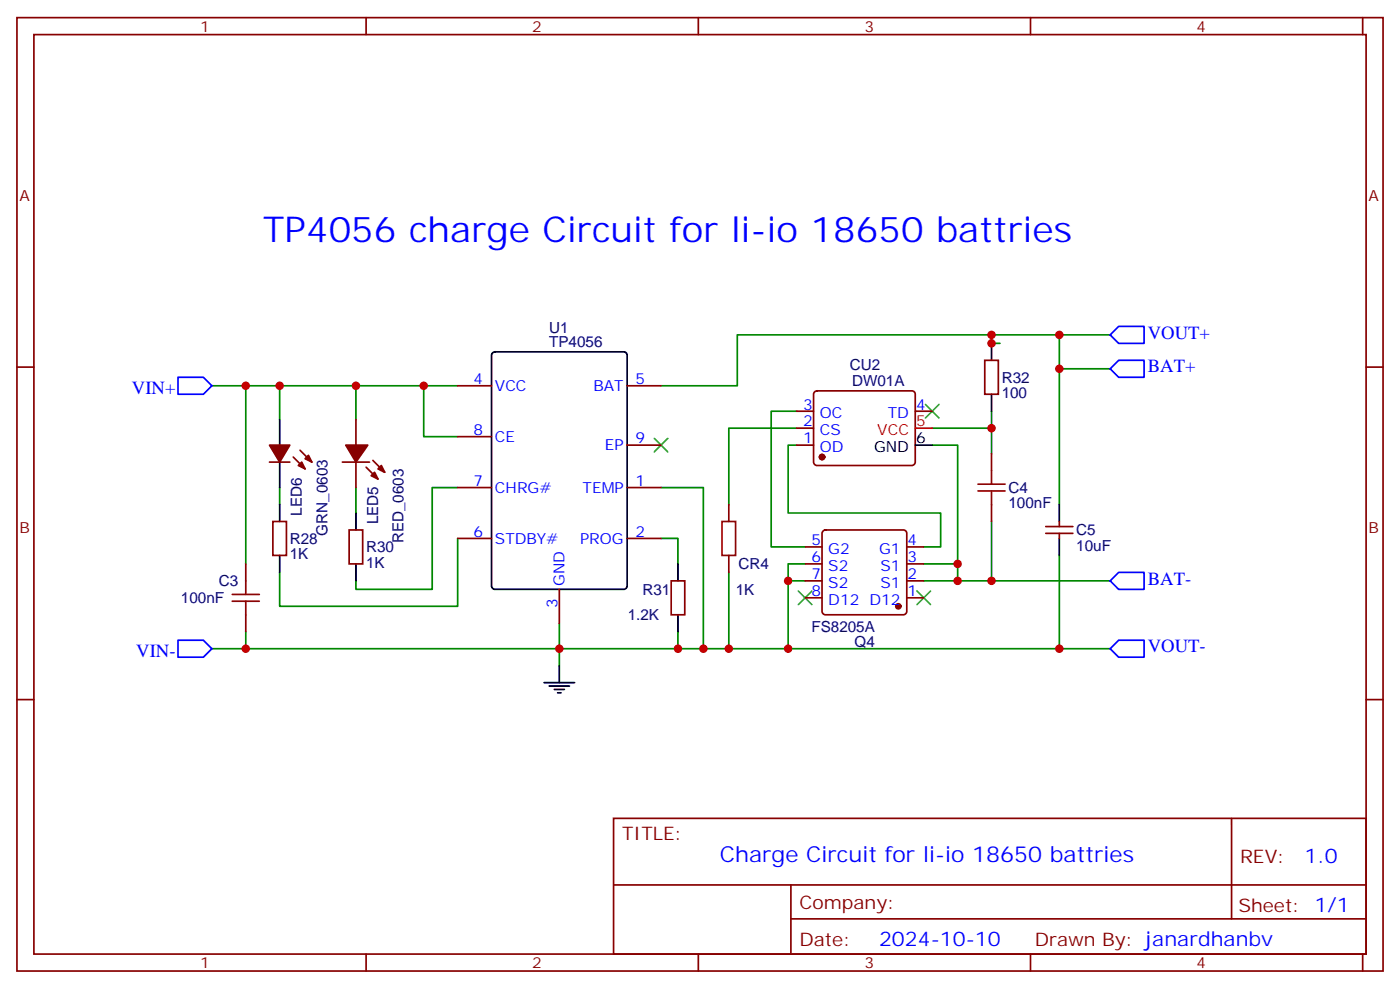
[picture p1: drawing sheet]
<svg xmlns="http://www.w3.org/2000/svg" width="291mm" height="205mm" viewBox="0 0 291 205" stroke-linecap="round" stroke-linejoin="round" font-family="sans-serif">
<g fill="none" stroke="#870000" stroke-width=".35">
<path d="M3.5 3.7h284.4v198.2h-284.4zM7.1 7.2h277.2v191.2h-277.2zM76.2 3.7v3.5M145.3 3.7v3.5M214.5 3.7v3.5M283.6 3.7v3.5M3.5 76.3h3.6M205 74.9h2.8v7.1h-2.8zM284.3 76.3h3.6M56.1 96.1h4.2M61 95l2.5 2.5M62.4 93.6l2.5 2.5"/>
<path d="M71.3 96.1h5.6M74.1 87.3v5.3M74.1 96.1v5.3M76.2 97.2l2.5 2.4M77.6 95.7l2.5 2.5M95.2 80.2h7.1M95.2 90.8h7.1M130.5 92.6h7.1M130.5 80.2h7.1M165.8 92.6h3.5M165.8 89h3.5M165.8 85.5h3.5"/>
<path d="M169.6 81.5l.4-.2h19.8a.71 .71 0 0 1 .7 .7v14.1a.76 .76 0 0 1-.7 .7h-19.8a.76 .76 0 0 1-.7-.7v-14.1zM190.5 85.5h3.5M206.4 94.3v3.6M51.2 117.3v3.5M56.8 108.4h2.8v7.1h-2.8zM72.7 110.2h2.8v7.1h-2.8zM95.2 101.4h7.1M95.2 112h7.1M130.5 101.4h7.1M130.5 112h7.1M151.7 104.9v3.5M151.7 115.5v3.5"/>
<path d="M167.6 117.3h3.5M167.6 113.7h3.5M171.3 110.4l.5-.2h16.2a.71 .71 0 0 1 .7 .7v16.2a.76 .76 0 0 1-.7 .7h-16.2a.76 .76 0 0 1-.7-.7v-16.2zM188.7 117.3h3.6M188.7 113.7h3.6M206.4 104.9v3.5M217.7 110.9h5.6M217.7 109.5h5.6M220.5 108.4v1.1M220.5 110.9v1.1M51.2 127.8v3.6M116.4 122.6v7"/>
<path d="M139.7 120.8h2.8v7h-2.8zM167.6 124.3h3.5M167.6 120.8h3.5M188.7 124.3h3.6M188.7 120.8h3.6M3.5 145.5h3.6M284.3 145.5h3.6M127.7 170.2h156.6v28.2h-156.6zM256.3 170.2v20.9M76.2 198.4v3.5M127.7 184h156.5M145.3 198.4v3.5"/>
<path d="M164.6 191.1h119.6M164.6 184v14.1M214.5 198.4v3.5M283.6 198.4v3.5"/>
</g>
<g fill="none" stroke="#008700" stroke-width=".35">
<path d="M206.4 69.6h14.1M208.1 71.4h-1.7v-1.8h-52.9v10.6h-15.9M231.1 76.7h-10.6v28.2M231.1 69.6h-10.6v7.1M44.1 80.2h7.1M58.2 80.2v7.1M74.1 80.2v7.1M88.2 80.2h-37v37.1M95.2 80.2h-7v10.6h7M165.8 89h-14.1v15.9M165.8 92.6h-1.8v14.1h31.8v7h-3.5M165.8 85.5h-5.3v28.2h7.1"/>
<path d="M194 89h12.4v5.3M194 92.6h5.3v24.7h-7M206.4 85.5v3.5M58.2 101.4v3.5M74.1 101.4v5.3M95.2 112v14.1h-37v-7.1M95.2 101.4h-5.2v21.2h-15.9v-1.8M137.6 101.4h8.8v33.5h-95.2v-3.5M137.6 112h3.5v5.3M151.7 119v15.9h12.3M167.6 117.3h-3.6v3.5h3.6M199.3 117.3v3.5h-7"/>
<path d="M206.4 108.4v12.4h-7.1M220.5 115.5v19.4M44.1 134.9h7.1M116.4 129.6v8.8M141.1 131.4v3.5M146.4 134.9h5.3M164 120.8v14.1h67.1M206.4 120.8h24.7"/>
</g>
<path d="M136.2 91.2l2.8 2.8M139 91.2l-2.8 2.8M192.6 84.1l2.8 2.8M195.4 84.1l-2.8 2.8M166.2 122.9l2.8 2.8M169 122.9l-2.8 2.8M190.9 122.9l2.8 2.8M193.7 122.9l-2.8 2.8" fill="none" stroke="#3c3" stroke-width=".35"/>
<g fill="none" stroke="#000" stroke-width=".35">
<path d="M102.5 73.4l.5-.2h26.8a.71 .71 0 0 1 .7 .7v47.9a.76 .76 0 0 1-.7 .8h-26.8a.76 .76 0 0 1-.7-.8v-47.9zM206.4 71.4v3.5M58.2 87.3v5.3M58.2 96.1v5.3M190.5 92.6h3.5M206.4 82v3.5M58.2 104.9v3.5M58.2 115.5v3.5M74.1 106.7v3.5M74.1 117.3v3.5M141.1 117.3v3.5M220.5 104.9v3.5"/>
<path d="M220.5 112v3.5M116.4 138.4v3.6M141.1 127.8v3.6M113.2 142h6.4M114.3 142.7h4.2M115.4 143.4h2.1M116.1 144.1h.7"/>
</g>
<path d="M206.4 97.9v2.8M150.3 108.4h2.8v7.1h-2.8zM203.6 102.1h5.6M203.6 100.7h5.6M206.4 102.1v2.8M48.3 125h5.7M48.3 123.6h5.7M51.2 120.8v2.8M51.2 125v2.8" fill="none" stroke="#a10000" stroke-width=".35"/>
<g fill="#870000" stroke="#870000" stroke-width=".35">
<path d="M56.1 92.6h4.2l-2.1 3.5z"/>
<path d="M62.1 96.8l.7-.7 .7 1.4z"/>
<path d="M63.5 95.4l.7-.7 .7 1.4z"/>
<path d="M77.3 98.9l.7-.7 .7 1.4z"/>
<path d="M79.4 96.8l.7 1.4-1.4-.7z"/>
<path d="M72 92.6h4.6l-2.5 3.5z"/>
<circle cx="187" cy="126.1" r=".53"/>
<circle cx="171.1" cy="95" r=".53"/>
</g>
<path d="M37 78.5h5.3l1.8 1.7-1.8 1.8h-5.3zM231.1 76.7l1.7-1.8h5.3v3.6h-5.3zM231.1 69.6l1.7-1.7h5.3v3.5h-5.3zM37 133.1h5.3l1.8 1.8-1.8 1.8h-5.3zM231.1 134.9l1.7-1.8h5.3v3.6h-5.3zM231.1 120.8l1.7-1.8h5.3v3.6h-5.3z" fill="none" stroke="#00f" stroke-width=".35"/>
<path d="M190.5 89h3.5" fill="none" stroke="#f00" stroke-width=".35"/>
<g fill="#c00">
<circle cx="151.7" cy="134.9" r=".88"/>
<circle cx="146.4" cy="134.9" r=".88"/>
<circle cx="164" cy="134.9" r=".88"/>
<circle cx="164" cy="120.8" r=".88"/>
<circle cx="206.4" cy="71.4" r=".88"/>
<circle cx="74.1" cy="80.2" r=".88"/>
<circle cx="58.2" cy="80.2" r=".88"/>
<circle cx="88.2" cy="80.2" r=".88"/>
<circle cx="206.4" cy="69.6" r=".88"/>
<circle cx="220.5" cy="69.6" r=".88"/>
<circle cx="220.5" cy="76.7" r=".88"/>
<circle cx="220.5" cy="134.9" r=".88"/>
<circle cx="206.4" cy="120.8" r=".88"/>
<circle cx="206.4" cy="89" r=".88"/>
<circle cx="199.3" cy="120.8" r=".88"/>
<circle cx="199.3" cy="117.3" r=".88"/>
<circle cx="51.2" cy="80.2" r=".88"/>
<circle cx="51.2" cy="134.9" r=".88"/>
<circle cx="141.1" cy="134.9" r=".88"/>
<circle cx="116.4" cy="134.9" r=".88"/>
</g>
<text font-size="7.4" fill="#00f" x="54.7" y="50.2">TP4056 charge Circuit for li-io 18650 battries</text>
<text font-size="4.6" fill="#00f" x="149.8" y="179.2">Charge Circuit for li-io 18650 battries</text>
<g font-size="4.2" fill="#00f">
<text x="271.5" y="179.4">1.0</text>
<text x="183" y="196.8">2024-10-10</text>
</g>
<g font-size="3.9" fill="#00f">
<text x="238.9" y="70.4">VOUT+</text>
<text x="238.9" y="77.5">BAT+</text>
<text x="27.5" y="82">VIN+</text>
<text x="238.9" y="121.5">BAT-</text>
<text x="28.4" y="136.7">VIN-</text>
<text x="238.9" y="135.7">VOUT-</text>
</g>
<g font-size="3.9" fill="#800">
<text x="129.5" y="174.8">TITLE:</text>
<text x="258.1" y="179.4">REV:</text>
<text x="166.4" y="189">Company:</text>
<text x="257.7" y="189.6">Sheet: 1/1</text>
<text x="166.4" y="196.6">Date:</text>
<text x="215.4" y="196.7">Drawn By: janardhanbv</text>
</g>
<g font-size="3.2" fill="#800">
<text x="41.6" y="6.7">1</text>
<text x="110.8" y="6.7">2</text>
<text x="179.9" y="6.7">3</text>
<text x="249.1" y="6.7">4</text>
<text x="4.1" y="41.8">A</text>
<text x="284.9" y="41.8">A</text>
<text x="4.1" y="110.9">B</text>
<text x="284.9" y="110.9">B</text>
<text x="41.6" y="201.4">1</text>
<text x="110.8" y="201.4">2</text>
<text x="179.9" y="201.4">3</text>
<text x="249.1" y="201.4">4</text>
</g>
<g font-size="3.2" fill="#000080">
<text x="114.3" y="69.2">U1</text>
<text x="114.3" y="72.1">TP4056</text>
<text x="176.9" y="77">CU2</text>
<text x="177.3" y="80.2">DW01A</text>
<text x="208.5" y="82.8">100</text>
<text x="208.5" y="79.6">R32</text>
<text x="62.8" y="107.3" transform="rotate(-90 62.8 107.3)">LED6</text>
<text x="209.9" y="105.7">100nF</text>
<text x="209.9" y="102.5">C4</text>
<text x="60.3" y="113.1">R28</text>
<text x="68.1" y="111.4" transform="rotate(-90 68.1 111.4)">GRN_0603</text>
<text x="78.7" y="109" transform="rotate(-90 78.7 109)">LED5</text>
<text x="84" y="113" transform="rotate(-90 84 113)">RED_0603</text>
<text x="224" y="111.4">C5</text>
<text x="60.3" y="116.3">1K</text>
<text x="76.2" y="118.1">1K</text>
<text x="76.2" y="114.9">R30</text>
<text x="153.7" y="118.4">CR4</text>
<text x="224" y="114.5">10uF</text>
<text x="37.7" y="125.5">100nF</text>
<text x="45.5" y="121.9">C3</text>
<text x="133.7" y="123.7">R31</text>
<text x="153.2" y="123.7">1K</text>
<text x="130.7" y="129">1.2K</text>
<text x="168.9" y="131.4">FS8205A</text>
<text x="177.9" y="134.5">Q4</text>
</g>
<g font-size="3.2" fill="#00f">
<text x="98.5" y="79.9">4</text>
<text x="103" y="81.3">VCC</text>
<text x="123.5" y="81.3">BAT</text>
<text x="132.3" y="79.9">5</text>
<text x="167.1" y="88.7">2</text>
<text x="167.1" y="85.2">3</text>
<text x="170.6" y="86.9">OC</text>
<text x="184.8" y="86.9">TD</text>
<text x="190.7" y="85.2">4</text>
<text x="98.5" y="90.5">8</text>
<text x="103" y="91.9">CE</text>
<text x="125.9" y="93.6">EP</text>
<text x="132.3" y="92.2">9</text>
<text x="167.1" y="92.2">1</text>
<text x="170.6" y="94">OD</text>
<text x="170.6" y="90.5">CS</text>
<text x="98.5" y="101">7</text>
<text x="132.3" y="101">1</text>
<text x="103" y="102.4">CHRG#</text>
<text x="121.3" y="102.4">TEMP</text>
<text x="98.5" y="111.6">6</text>
<text x="103" y="113">STDBY#</text>
<text x="120.7" y="113">PROG</text>
<text x="132.3" y="111.6">2</text>
<text x="168.9" y="113.4">5</text>
<text x="188.9" y="113.4">4</text>
<text x="168.9" y="116.9">6</text>
<text x="172.4" y="115.1">G2</text>
<text x="172.4" y="118.7">S2</text>
<text x="183" y="115.1">G1</text>
<text x="183.2" y="118.7">S1</text>
<text x="188.9" y="116.9">3</text>
<text x="117.5" y="121.8" transform="rotate(-90 117.5 121.8)">GND</text>
<text x="168.9" y="120.4">7</text>
<text x="168.9" y="124">8</text>
<text x="172.4" y="122.2">S2</text>
<text x="172.4" y="125.7">D12 D12</text>
<text x="183.2" y="122.2">S1</text>
<text x="188.9" y="124">1</text>
<text x="188.9" y="120.4">2</text>
<text x="116.1" y="126.3" transform="rotate(-90 116.1 126.3)">3</text>
</g>
<g font-size="3.2" fill="#f00">
<text x="190.7" y="88.7">5</text>
<text x="182.6" y="90.5">VCC</text>
</g>
<g font-size="3.2">
<text x="181.9" y="94">GND</text>
<text x="190.7" y="92.2">6</text>
</g>
</svg>
